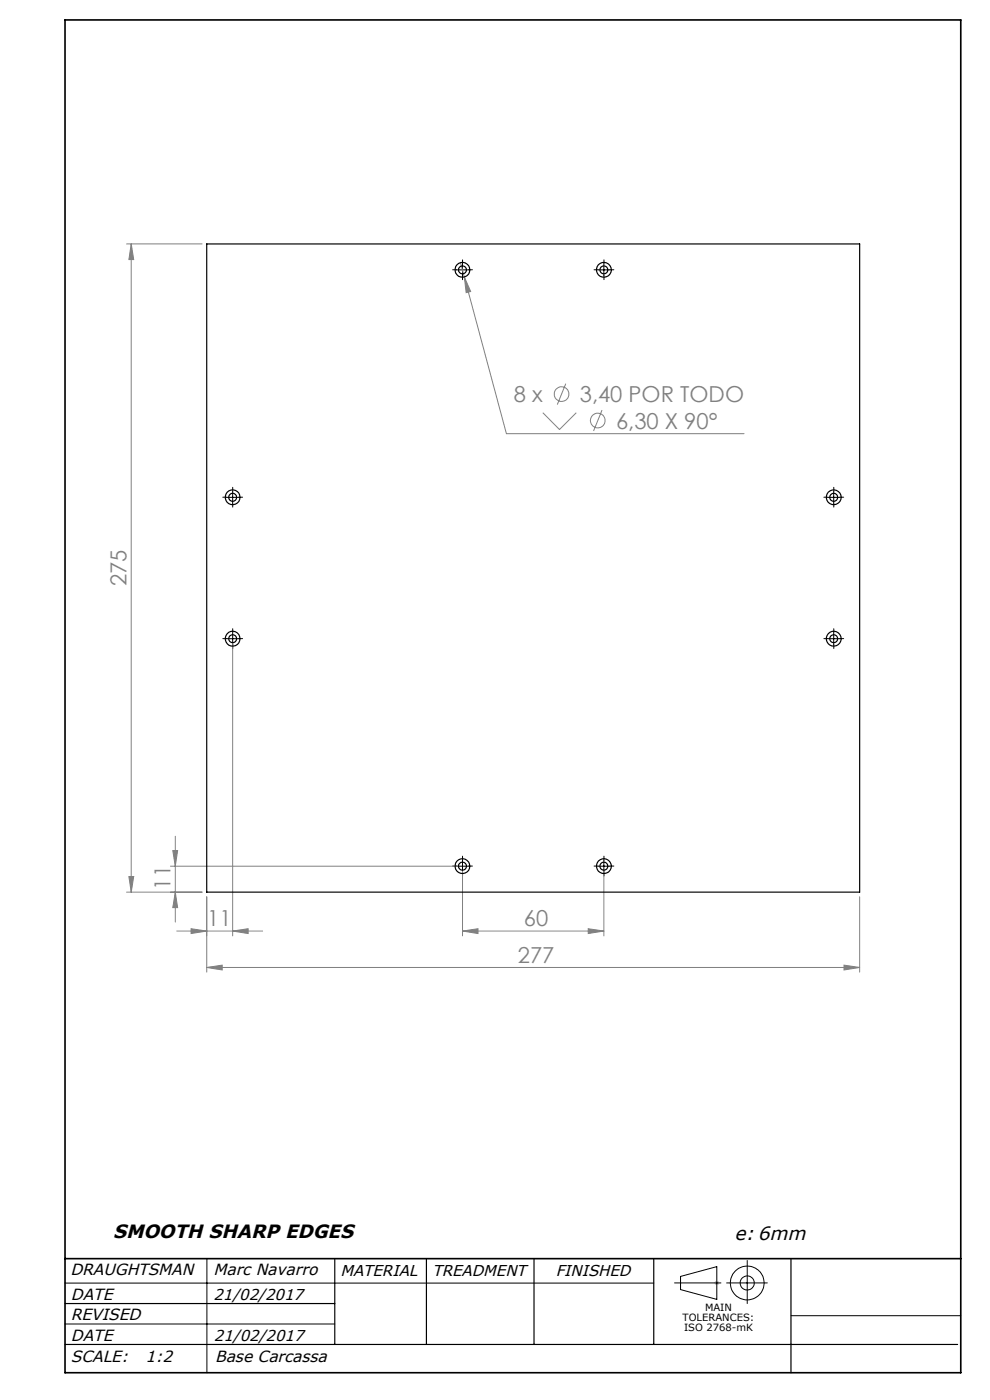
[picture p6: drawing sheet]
<svg xmlns="http://www.w3.org/2000/svg" width="210mm" height="297mm" viewBox="0 0 210 297" stroke-linecap="round" stroke-linejoin="round" font-family="sans-serif">
<g fill="none" stroke="#808080" stroke-width=".21">
<path d="M26.8 51.7h16.1M27.8 51.7l.6 3.4h-1.1zM27.8 51.7v137.6M97.7 55.7l9.7 36.3h50.4M98.5 58.8l1.3 3-.9 .3zM115.1 87.6l3.6 3.5 3.5-3.5M120 81.4l-1.8 4.4M127.7 87l-1.8 4.4M49.4 136.5v62M37.2 177.4v18.2M26.8 189.3h16.1M27.3 185.9h1.1l-.6 3.4z"/>
<path d="M36.2 183.8h60.9M36.7 180.4h1l-.5 3.4zM37.2 189.3l.5 3.2h-1zM37.5 197.5h18.2M40.5 197l3.4 .5-3.4 .5zM43.9 190.2v16M49.4 197.5l3.2-.5v1zM98.1 197.5l3.3-.5v1zM98.1 197.5h30M98.1 184.7v13.8M124.8 197l3.3 .5-3.3 .5zM128.1 184.7v13.8"/>
<path d="M182.4 190.2v16M43.9 205.2l3.2-.5v1.1zM43.9 205.2h138.5M179 204.7l3.4 .5-3.4 .6z"/>
<circle cx="119.1" cy="83.6" r="1.55"/>
<circle cx="126.8" cy="89.2" r="1.55"/>
</g>
<g fill="none" stroke="#000" stroke-width=".21">
<path d="M96.8 57.3h2.5M98.1 56v2.5M126.9 57.3h2.4M128.1 56v2.5M48.1 105.5h2.5M49.4 104.2v2.5M175.6 105.5h2.5M176.8 104.2v2.5M48.1 135.5h2.5M49.4 134.3v2.4M175.6 135.5h2.5M176.8 134.3v2.4"/>
<path d="M96.8 183.8h2.5M98.1 182.5v2.5M126.9 183.8h2.4M128.1 182.5v2.5M13.8 272.2h124.9M43.9 267v24.2M143.1 272.2h9.8M144.4 270.8l7.6-2.1v7l-7.6-2.1zM154.1 272.2h8.7M158.5 267.4v9.1M167.8 279.1h36M13.8 280.9h57.2"/>
<circle cx="158.5" cy="272.2" r="1.5"/>
<circle cx="158.5" cy="272.2" r="3.6"/>
</g>
<path d="M151.5 272.2h1M151.7 271.8l.7 .7M152 271.7v1M152.4 271.8l-.7 .7" fill="none" stroke="#c0c0c0" stroke-width=".21"/>
<g fill="none" stroke="#000" stroke-width=".21" stroke-dasharray="15.2 1.3 1.3 1.3">
<path d="M96.9 57.2h-.9M98.1 56v-.9M98.1 58.5v.8M99.4 57.2h.8M126.9 57.2h-.9M128.1 56v-.9M128.1 58.5v.8M129.4 57.2h.8M48.1 105.5h-.8M49.4 104.2v-.8M49.4 106.7v.9M50.6 105.5h.9"/>
<path d="M175.6 105.5h-.8M176.9 104.2v-.8M176.9 106.7v.9M178.1 105.5h.9M48.1 135.5h-.8M49.4 134.2v-.8M49.4 136.7v.9M50.6 135.5h.9M175.6 135.5h-.8M176.9 134.2v-.8M176.9 136.7v.9M178.1 135.5h.9"/>
<path d="M96.9 183.7h-.9M98.1 182.5v-.9M98.1 185v.8M99.4 183.7h.8M126.9 183.7h-.9M128.1 182.5v-.9M128.1 185v.8M129.4 183.7h.8"/>
</g>
<path d="M13.8 276.5h57.2M71 267v18.2M90.5 267v18.2M113.3 267v18.2M138.7 267v18.2M167.8 267v24.2M13.8 285.2h189.3" fill="none" stroke="#000" stroke-width=".25"/>
<path d="M13.8 4.2h190v287h-190zM13.8 267h190" fill="none" stroke="#000" stroke-width=".35"/>
<g fill="#808080">
<path d="M98.5 58.8l1.3 3-.9 .3z"/>
<path d="M43.9 205.2l3.2-.5v1.1zM179 204.7l3.4 .5-3.4 .6z"/>
<path d="M49.4 197.5l3.2-.5v1zM40.5 197l3.4 .5-3.4 .5z"/>
<path d="M36.7 180.4h1l-.5 3.4zM37.2 189.3l.5 3.2h-1zM27.8 51.7l.6 3.4h-1.1zM27.3 185.9h1.1l-.6 3.4z"/>
<path d="M98.1 197.5l3.3-.5v1zM124.8 197l3.3 .5-3.3 .5z"/>
</g>
<g fill="none" stroke="#000" stroke-width=".25">
<path d="M43.9 51.7h138.5v137.6h-138.5z"/>
<circle cx="98.1" cy="57.3" r="1.58"/>
<circle cx="98.1" cy="57.2" r=".85"/>
<circle cx="128.1" cy="57.3" r=".84"/>
<circle cx="128.1" cy="57.3" r="1.58"/>
<circle cx="49.3" cy="105.5" r="1.57"/>
<circle cx="49.3" cy="105.5" r=".85"/>
<circle cx="176.8" cy="105.5" r=".85"/>
<circle cx="176.9" cy="105.5" r="1.57"/>
<circle cx="49.3" cy="135.5" r="1.58"/>
<circle cx="49.4" cy="135.5" r=".84"/>
<circle cx="176.8" cy="135.5" r=".84"/>
<circle cx="176.9" cy="135.5" r="1.58"/>
<circle cx="98.1" cy="183.7" r="1.57"/>
<circle cx="98.1" cy="183.7" r=".86"/>
<circle cx="128.1" cy="183.7" r=".85"/>
<circle cx="128.1" cy="183.7" r="1.57"/>
</g>
<g font-size="4.7" fill="#808080">
<text x="109" y="85.3">8 x</text>
<text x="123" y="85.3">3,40 POR TODO</text>
<text x="130.7" y="90.9">6,30 X 90°</text>
<text x="26.9" y="124.3" transform="rotate(-90 26.9 124.3)">275</text>
<text x="36.2" y="188.7" transform="rotate(-90 36.2 188.7)">11</text>
<text x="44" y="196.5">11</text>
<text x="111.1" y="196.5">60</text>
<text x="109.8" y="204.2">277</text>
</g>
<g font-size="4">
<text x="24" y="262.6">SMOOTH SHARP EDGES</text>
<text x="155.8" y="263.1">e: 6mm</text>
</g>
<g font-size="3.4">
<text x="14.9" y="270.6">DRAUGHTSMAN</text>
<text x="15" y="275.7">DATE</text>
<text x="45.3" y="270.6">Marc Navarro</text>
<text x="15" y="280">REVISED</text>
<text x="15" y="284.4">DATE</text>
<text x="15" y="289">SCALE:</text>
<text x="30.9" y="289">1:2</text>
<text x="45.6" y="289">Base Carcassa</text>
</g>
<g font-size="3.3">
<text x="45.3" y="275.7">21/02/2017</text>
<text x="72.2" y="270.7">MATERIAL</text>
<text x="91.7" y="270.6">TREADMENT</text>
<text x="117.9" y="270.6">FINISHED</text>
<text x="45.4" y="284.4">21/02/2017</text>
</g>
<g font-size="2.1">
<text x="144.8" y="280.2">TOLERANCES:</text>
<text x="149.6" y="278.1">MAIN</text>
<text x="145.1" y="282.3">ISO 2768-mK</text>
</g>
</svg>
